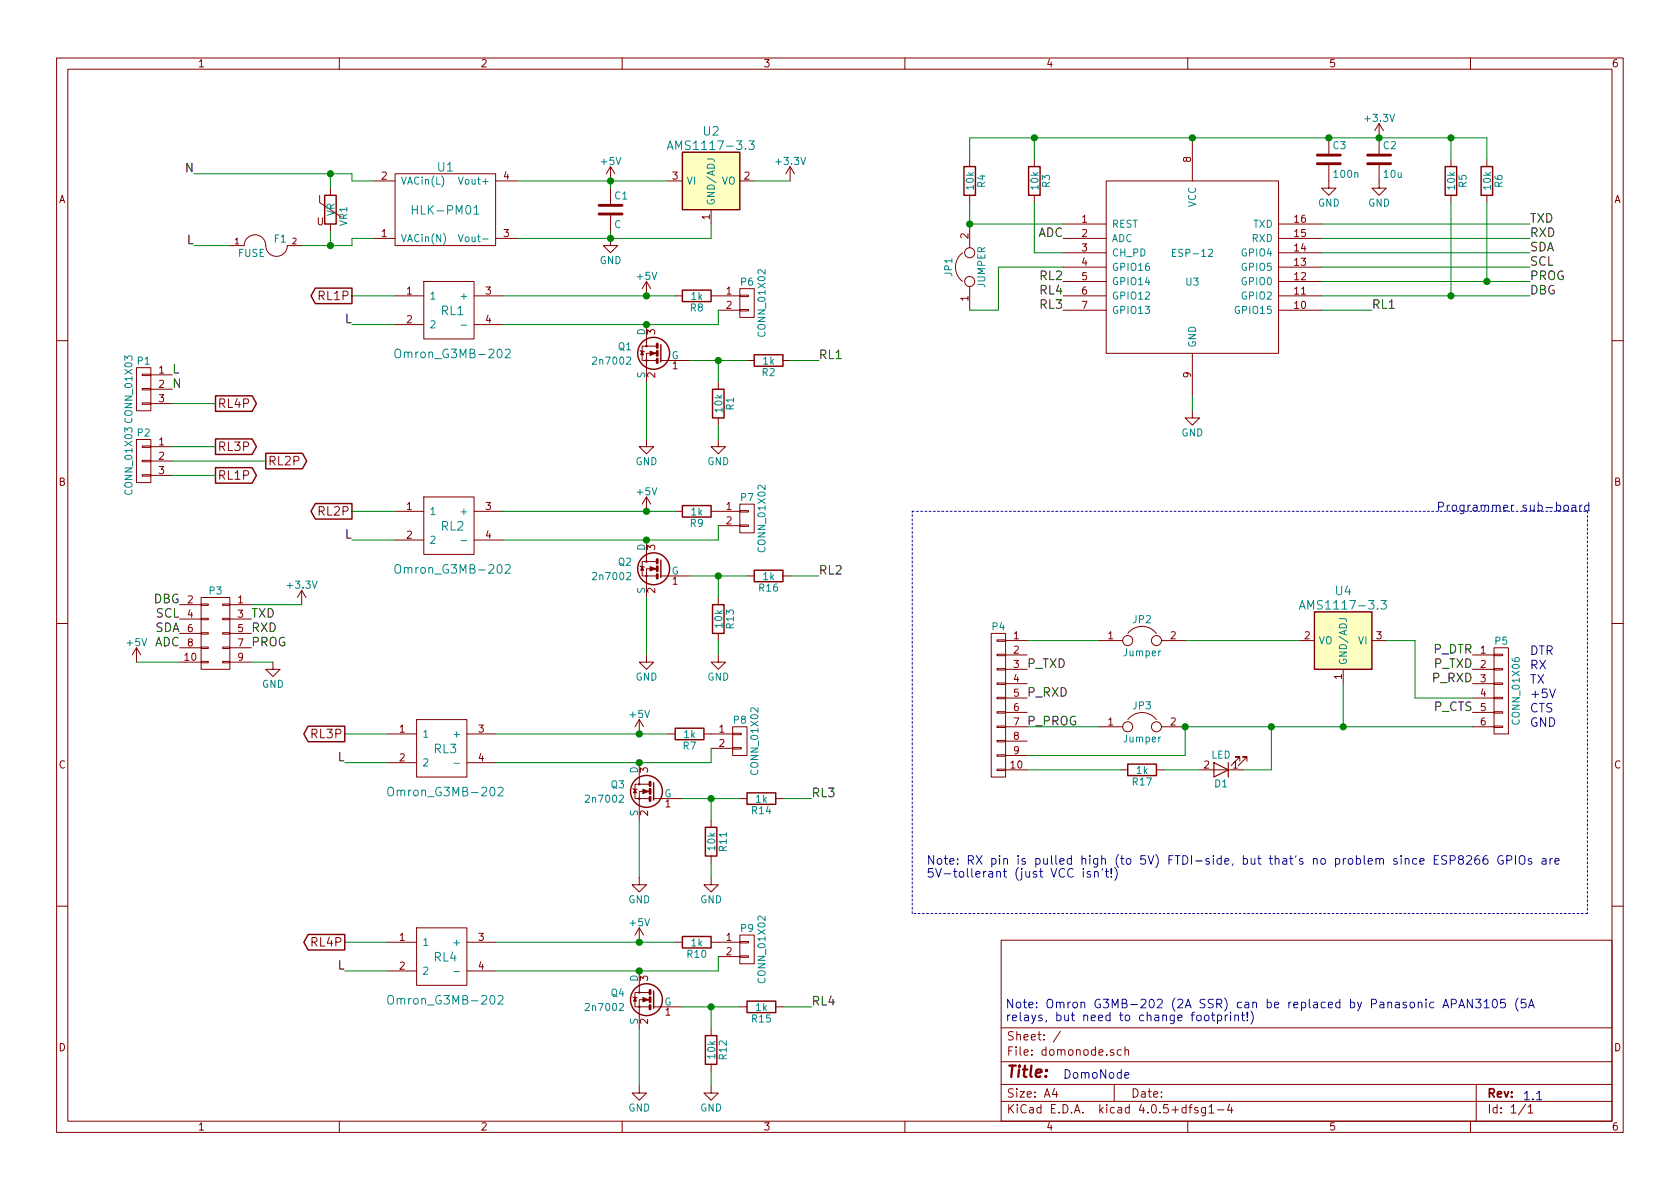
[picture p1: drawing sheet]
EESchema Schematic File Version 2
LIBS:power
LIBS:ESP8266
LIBS:acdc
LIBS:transistors
LIBS:regul
LIBS:device
LIBS:conn
LIBS:ssr
LIBS:domonode-cache
EELAYER 25 0
EELAYER END
$Descr A4 11693 8268
encoding utf-8
Sheet 1 1
Title ""
Date ""
Rev ""
Comp ""
Comment1 ""
Comment2 ""
Comment3 ""
Comment4 ""
$EndDescr
$Comp
L RAC02-05SC U1
U 1 1
P 3100 1450
F 0 "U1" H 3100 1750 60  0000 C CNN
F 1 "HLK-PM01" H 3100 1450 60  0000 C CNN
F 2 "My_Libraries:ACDC-HLK+ND" H 3100 1450 60  0001 C CNN
F 3 "" H 3100 1450 60  0000 C CNN
	1    3100 1450
	1    0    0    -1  
$EndComp
$Comp
L Varistor VR1
U 1 1
P 2300 1450
F 0 "VR1" V 2360 1404 50  0000 C TNN
F 1 "VR" V 2300 1450 50  0000 C CNN
F 2 "Varistors:RV_Disc_D15.5_W4.2_P7.5" H 2300 1450 50  0001 C CNN
F 3 "" H 2300 1450 50  0000 C CNN
	1    2300 1450
	1    0    0    -1  
$EndComp
$Comp
L FUSE F1
U 1 1
P 1850 1700
F 0 "F1" H 1950 1750 50  0000 C CNN
F 1 "FUSE" H 1750 1650 50  0000 C CNN
F 2 "Fuse_Holders_and_Fuses:Fuseholder5x20_horiz_SemiClosed_Casing10x25mm" H 1850 1700 50  0001 C CNN
F 3 "" H 1850 1700 50  0000 C CNN
	1    1850 1700
	1    0    0    -1  
$EndComp
$Comp
L GND #PWR01
U 1 1
P 4250 1650
F 0 "#PWR01" H 4250 1400 50  0001 C CNN
F 1 "GND" H 4250 1500 50  0000 C CNN
F 2 "" H 4250 1650 50  0000 C CNN
F 3 "" H 4250 1650 50  0000 C CNN
	1    4250 1650
	1    0    0    -1  
$EndComp
$Comp
L +5V #PWR02
U 1 1
P 4250 1250
F 0 "#PWR02" H 4250 1100 50  0001 C CNN
F 1 "+5V" H 4250 1390 50  0000 C CNN
F 2 "" H 4250 1250 50  0000 C CNN
F 3 "" H 4250 1250 50  0000 C CNN
	1    4250 1250
	1    0    0    -1  
$EndComp
$Comp
L AP111733 U2
U 1 1
P 4950 1250
F 0 "U2" H 4950 1600 60  0000 C CNN
F 1 "AMS1117-3.3" H 4950 1500 60  0000 C CNN
F 2 "TO_SOT_Packages_SMD:SOT-223" H 4950 1150 60  0001 C CNN
F 3 "" H 4950 1150 60  0000 C CNN
	1    4950 1250
	1    0    0    -1  
$EndComp
$Comp
L C C1
U 1 1
P 4250 1450
F 0 "C1" H 4275 1550 50  0000 L CNN
F 1 "C" H 4275 1350 50  0000 L CNN
F 2 "Capacitors_SMD:c_elec_10x10" H 4288 1300 50  0001 C CNN
F 3 "" H 4250 1450 50  0000 C CNN
	1    4250 1450
	1    0    0    -1  
$EndComp
$Comp
L C C2
U 1 1
P 9600 1100
F 0 "C2" H 9625 1200 50  0000 L CNN
F 1 "10u" H 9625 1000 50  0000 L CNN
F 2 "Capacitors_SMD:C_0805" H 9638 950 50  0001 C CNN
F 3 "" H 9600 1100 50  0000 C CNN
	1    9600 1100
	1    0    0    -1  
$EndComp
$Comp
L +3.3V #PWR03
U 1 1
P 5500 1250
F 0 "#PWR03" H 5500 1100 50  0001 C CNN
F 1 "+3.3V" H 5500 1390 50  0000 C CNN
F 2 "" H 5500 1250 50  0000 C CNN
F 3 "" H 5500 1250 50  0000 C CNN
	1    5500 1250
	1    0    0    -1  
$EndComp
$Comp
L +3.3V #PWR04
U 1 1
P 9600 950
F 0 "#PWR04" H 9600 800 50  0001 C CNN
F 1 "+3.3V" H 9600 1090 50  0000 C CNN
F 2 "" H 9600 950 50  0000 C CNN
F 3 "" H 9600 950 50  0000 C CNN
	1    9600 950 
	1    0    0    -1  
$EndComp
$Comp
L GND #PWR05
U 1 1
P 1900 4600
F 0 "#PWR05" H 1900 4350 50  0001 C CNN
F 1 "GND" H 1900 4450 50  0000 C CNN
F 2 "" H 1900 4600 50  0000 C CNN
F 3 "" H 1900 4600 50  0000 C CNN
	1    1900 4600
	-1   0    0    -1  
$EndComp
$Comp
L R R6
U 1 1
P 10350 1250
F 0 "R6" V 10430 1250 50  0000 C CNN
F 1 "10k" V 10350 1250 50  0000 C CNN
F 2 "Resistors_SMD:R_0805" V 10280 1250 50  0001 C CNN
F 3 "" H 10350 1250 50  0000 C CNN
	1    10350 1250
	1    0    0    -1  
$EndComp
$Comp
L R R3
U 1 1
P 7200 1250
F 0 "R3" V 7280 1250 50  0000 C CNN
F 1 "10k" V 7200 1250 50  0000 C CNN
F 2 "Resistors_SMD:R_0805" V 7130 1250 50  0001 C CNN
F 3 "" H 7200 1250 50  0000 C CNN
	1    7200 1250
	1    0    0    -1  
$EndComp
$Comp
L R R4
U 1 1
P 6750 1250
F 0 "R4" V 6830 1250 50  0000 C CNN
F 1 "10k" V 6750 1250 50  0000 C CNN
F 2 "Resistors_SMD:R_0805" V 6680 1250 50  0001 C CNN
F 3 "" H 6750 1250 50  0000 C CNN
	1    6750 1250
	1    0    0    -1  
$EndComp
$Comp
L R R1
U 1 1
P 5000 2800
F 0 "R1" V 5080 2800 50  0000 C CNN
F 1 "10k" V 5000 2800 50  0000 C CNN
F 2 "Resistors_SMD:R_0805" V 4930 2800 50  0001 C CNN
F 3 "" H 5000 2800 50  0000 C CNN
	1    5000 2800
	1    0    0    -1  
$EndComp
$Comp
L ESP-12 U3
U 1 1
P 8300 1850
F 0 "U3" H 8300 1750 50  0000 C CNN
F 1 "ESP-12" H 8300 1950 50  0000 C CNN
F 2 "ESP8266:ESP-12" H 8300 1850 50  0001 C CNN
F 3 "" H 8300 1850 50  0001 C CNN
	1    8300 1850
	1    0    0    -1  
$EndComp
$Comp
L C C3
U 1 1
P 9250 1100
F 0 "C3" H 9275 1200 50  0000 L CNN
F 1 "100n" H 9275 1000 50  0000 L CNN
F 2 "Capacitors_SMD:C_0805" H 9288 950 50  0001 C CNN
F 3 "" H 9250 1100 50  0000 C CNN
	1    9250 1100
	1    0    0    -1  
$EndComp
$Comp
L GND #PWR06
U 1 1
P 9600 1250
F 0 "#PWR06" H 9600 1000 50  0001 C CNN
F 1 "GND" H 9600 1100 50  0000 C CNN
F 2 "" H 9600 1250 50  0000 C CNN
F 3 "" H 9600 1250 50  0000 C CNN
	1    9600 1250
	1    0    0    -1  
$EndComp
$Comp
L GND #PWR07
U 1 1
P 8300 2850
F 0 "#PWR07" H 8300 2600 50  0001 C CNN
F 1 "GND" H 8300 2700 50  0000 C CNN
F 2 "" H 8300 2850 50  0000 C CNN
F 3 "" H 8300 2850 50  0000 C CNN
	1    8300 2850
	1    0    0    -1  
$EndComp
$Comp
L R R5
U 1 1
P 10100 1250
F 0 "R5" V 10180 1250 50  0000 C CNN
F 1 "10k" V 10100 1250 50  0000 C CNN
F 2 "Resistors_SMD:R_0805" V 10030 1250 50  0001 C CNN
F 3 "" H 10100 1250 50  0000 C CNN
	1    10100 1250
	1    0    0    -1  
$EndComp
$Comp
L CONN_01X03 P1
U 1 1
P 1000 2700
F 0 "P1" H 1000 2900 50  0000 C CNN
F 1 "CONN_01X03" V 1100 2700 50  0000 C CNN
F 2 "Connect:AK300-3" H 1000 2700 50  0001 C CNN
F 3 "" H 1000 2700 50  0000 C CNN
	1    1000 2700
	-1   0    0    -1  
$EndComp
$Comp
L CONN_02X05 P3
U 1 1
P 1500 4400
F 0 "P3" H 1500 4700 50  0000 C CNN
F 1 "CONN_2x5" V 1600 4400 50  0001 C CNN
F 2 "Connectors_Multicomp:Multicomp_MC9A12-1034_2x05x2.54mm_Straight" V 1500 4400 50  0001 C CNN
F 3 "" H 1500 4400 50  0000 C CNN
	1    1500 4400
	-1   0    0    -1  
$EndComp
$Comp
L +5V #PWR08
U 1 1
P 950 4600
F 0 "#PWR08" H 950 4450 50  0001 C CNN
F 1 "+5V" H 950 4740 50  0000 C CNN
F 2 "" H 950 4600 50  0000 C CNN
F 3 "" H 950 4600 50  0000 C CNN
	1    950  4600
	-1   0    0    -1  
$EndComp
$Comp
L Omron_G3MB-202 RL1
U 1 1
P 3150 2450
F 0 "RL1" H 3150 2750 60  0000 C CNN
F 1 "Omron_G3MB-202" H 3150 2450 60  0000 C CNN
F 2 "My_Libraries:G3MB" H 3150 2450 60  0001 C CNN
F 3 "" H 3150 2450 60  0001 C CNN
	1    3150 2450
	1    0    0    -1  
$EndComp
$Comp
L R R2
U 1 1
P 5350 2500
F 0 "R2" V 5430 2500 50  0000 C CNN
F 1 "1k" V 5350 2500 50  0000 C CNN
F 2 "Resistors_SMD:R_0805" V 5280 2500 50  0001 C CNN
F 3 "" H 5350 2500 50  0000 C CNN
	1    5350 2500
	0    1    1    0   
$EndComp
$Comp
L GND #PWR09
U 1 1
P 5000 3050
F 0 "#PWR09" H 5000 2800 50  0001 C CNN
F 1 "GND" H 5000 2900 50  0000 C CNN
F 2 "" H 5000 3050 50  0000 C CNN
F 3 "" H 5000 3050 50  0000 C CNN
	1    5000 3050
	1    0    0    -1  
$EndComp
$Comp
L 2N7002 Q1
U 1 1
P 4600 2450
F 0 "Q1" H 4800 2500 50  0000 L CNN
F 1 "2n7002" H 4800 2400 50  0000 L CNN
F 2 "TO_SOT_Packages_SMD:SOT-23" H 4800 2550 50  0001 C CNN
F 3 "" H 4600 2450 50  0000 C CNN
	1    4600 2450
	-1   0    0    -1  
$EndComp
$Comp
L GND #PWR010
U 1 1
P 4500 3050
F 0 "#PWR010" H 4500 2800 50  0001 C CNN
F 1 "GND" H 4500 2900 50  0000 C CNN
F 2 "" H 4500 3050 50  0000 C CNN
F 3 "" H 4500 3050 50  0000 C CNN
	1    4500 3050
	1    0    0    -1  
$EndComp
$Comp
L CONN_01X03 P2
U 1 1
P 1000 3200
F 0 "P2" H 1000 3400 50  0000 C CNN
F 1 "CONN_01X03" V 1100 3200 50  0000 C CNN
F 2 "Connect:AK300-3" H 1000 3200 50  0001 C CNN
F 3 "" H 1000 3200 50  0000 C CNN
	1    1000 3200
	-1   0    0    -1  
$EndComp
Text GLabel 1500 2800 2    60   Output ~ 0
RL4P
Text GLabel 1500 3100 2    60   Output ~ 0
RL3P
Text GLabel 1850 3200 2    60   Output ~ 0
RL2P
Text GLabel 1500 3300 2    60   Output ~ 0
RL1P
Text GLabel 2450 2050 0    60   Output ~ 0
RL1P
$Comp
L +5V #PWR011
U 1 1
P 4500 2050
F 0 "#PWR011" H 4500 1900 50  0001 C CNN
F 1 "+5V" H 4500 2190 50  0000 C CNN
F 2 "" H 4500 2050 50  0000 C CNN
F 3 "" H 4500 2050 50  0000 C CNN
	1    4500 2050
	1    0    0    -1  
$EndComp
$Comp
L R R11
U 1 1
P 4950 5850
F 0 "R11" V 5030 5850 50  0000 C CNN
F 1 "10k" V 4950 5850 50  0000 C CNN
F 2 "Resistors_SMD:R_0805" V 4880 5850 50  0001 C CNN
F 3 "" H 4950 5850 50  0000 C CNN
	1    4950 5850
	1    0    0    -1  
$EndComp
$Comp
L Omron_G3MB-202 RL3
U 1 1
P 3100 5500
F 0 "RL3" H 3100 5800 60  0000 C CNN
F 1 "Omron_G3MB-202" H 3100 5500 60  0000 C CNN
F 2 "My_Libraries:G3MB" H 3100 5500 60  0001 C CNN
F 3 "" H 3100 5500 60  0001 C CNN
	1    3100 5500
	1    0    0    -1  
$EndComp
$Comp
L R R14
U 1 1
P 5300 5550
F 0 "R14" V 5380 5550 50  0000 C CNN
F 1 "1k" V 5300 5550 50  0000 C CNN
F 2 "Resistors_SMD:R_0805" V 5230 5550 50  0001 C CNN
F 3 "" H 5300 5550 50  0000 C CNN
	1    5300 5550
	0    1    1    0   
$EndComp
$Comp
L GND #PWR012
U 1 1
P 4950 6100
F 0 "#PWR012" H 4950 5850 50  0001 C CNN
F 1 "GND" H 4950 5950 50  0000 C CNN
F 2 "" H 4950 6100 50  0000 C CNN
F 3 "" H 4950 6100 50  0000 C CNN
	1    4950 6100
	1    0    0    -1  
$EndComp
$Comp
L 2N7002 Q3
U 1 1
P 4550 5500
F 0 "Q3" H 4750 5550 50  0000 L CNN
F 1 "2n7002" H 4750 5450 50  0000 L CNN
F 2 "TO_SOT_Packages_SMD:SOT-23" H 4750 5600 50  0001 C CNN
F 3 "" H 4550 5500 50  0000 C CNN
	1    4550 5500
	-1   0    0    -1  
$EndComp
$Comp
L GND #PWR013
U 1 1
P 4450 6100
F 0 "#PWR013" H 4450 5850 50  0001 C CNN
F 1 "GND" H 4450 5950 50  0000 C CNN
F 2 "" H 4450 6100 50  0000 C CNN
F 3 "" H 4450 6100 50  0000 C CNN
	1    4450 6100
	1    0    0    -1  
$EndComp
Text GLabel 2400 5100 0    60   Output ~ 0
RL3P
$Comp
L +5V #PWR014
U 1 1
P 4450 5100
F 0 "#PWR014" H 4450 4950 50  0001 C CNN
F 1 "+5V" H 4450 5240 50  0000 C CNN
F 2 "" H 4450 5100 50  0000 C CNN
F 3 "" H 4450 5100 50  0000 C CNN
	1    4450 5100
	1    0    0    -1  
$EndComp
$Comp
L R R13
U 1 1
P 5000 4300
F 0 "R13" V 5080 4300 50  0000 C CNN
F 1 "10k" V 5000 4300 50  0000 C CNN
F 2 "Resistors_SMD:R_0805" V 4930 4300 50  0001 C CNN
F 3 "" H 5000 4300 50  0000 C CNN
	1    5000 4300
	1    0    0    -1  
$EndComp
$Comp
L Omron_G3MB-202 RL2
U 1 1
P 3150 3950
F 0 "RL2" H 3150 4250 60  0000 C CNN
F 1 "Omron_G3MB-202" H 3150 3950 60  0000 C CNN
F 2 "My_Libraries:G3MB" H 3150 3950 60  0001 C CNN
F 3 "" H 3150 3950 60  0001 C CNN
	1    3150 3950
	1    0    0    -1  
$EndComp
$Comp
L R R16
U 1 1
P 5350 4000
F 0 "R16" V 5430 4000 50  0000 C CNN
F 1 "1k" V 5350 4000 50  0000 C CNN
F 2 "Resistors_SMD:R_0805" V 5280 4000 50  0001 C CNN
F 3 "" H 5350 4000 50  0000 C CNN
	1    5350 4000
	0    1    1    0   
$EndComp
$Comp
L GND #PWR015
U 1 1
P 5000 4550
F 0 "#PWR015" H 5000 4300 50  0001 C CNN
F 1 "GND" H 5000 4400 50  0000 C CNN
F 2 "" H 5000 4550 50  0000 C CNN
F 3 "" H 5000 4550 50  0000 C CNN
	1    5000 4550
	1    0    0    -1  
$EndComp
$Comp
L 2N7002 Q2
U 1 1
P 4600 3950
F 0 "Q2" H 4800 4000 50  0000 L CNN
F 1 "2n7002" H 4800 3900 50  0000 L CNN
F 2 "TO_SOT_Packages_SMD:SOT-23" H 4800 4050 50  0001 C CNN
F 3 "" H 4600 3950 50  0000 C CNN
	1    4600 3950
	-1   0    0    -1  
$EndComp
$Comp
L GND #PWR016
U 1 1
P 4500 4550
F 0 "#PWR016" H 4500 4300 50  0001 C CNN
F 1 "GND" H 4500 4400 50  0000 C CNN
F 2 "" H 4500 4550 50  0000 C CNN
F 3 "" H 4500 4550 50  0000 C CNN
	1    4500 4550
	1    0    0    -1  
$EndComp
Text GLabel 2450 3550 0    60   Output ~ 0
RL2P
$Comp
L +5V #PWR017
U 1 1
P 4500 3550
F 0 "#PWR017" H 4500 3400 50  0001 C CNN
F 1 "+5V" H 4500 3690 50  0000 C CNN
F 2 "" H 4500 3550 50  0000 C CNN
F 3 "" H 4500 3550 50  0000 C CNN
	1    4500 3550
	1    0    0    -1  
$EndComp
$Comp
L R R12
U 1 1
P 4950 7300
F 0 "R12" V 5030 7300 50  0000 C CNN
F 1 "10k" V 4950 7300 50  0000 C CNN
F 2 "Resistors_SMD:R_0805" V 4880 7300 50  0001 C CNN
F 3 "" H 4950 7300 50  0000 C CNN
	1    4950 7300
	1    0    0    -1  
$EndComp
$Comp
L Omron_G3MB-202 RL4
U 1 1
P 3100 6950
F 0 "RL4" H 3100 7250 60  0000 C CNN
F 1 "Omron_G3MB-202" H 3100 6950 60  0000 C CNN
F 2 "My_Libraries:G3MB" H 3100 6950 60  0001 C CNN
F 3 "" H 3100 6950 60  0001 C CNN
	1    3100 6950
	1    0    0    -1  
$EndComp
$Comp
L R R15
U 1 1
P 5300 7000
F 0 "R15" V 5380 7000 50  0000 C CNN
F 1 "1k" V 5300 7000 50  0000 C CNN
F 2 "Resistors_SMD:R_0805" V 5230 7000 50  0001 C CNN
F 3 "" H 5300 7000 50  0000 C CNN
	1    5300 7000
	0    1    1    0   
$EndComp
$Comp
L GND #PWR018
U 1 1
P 4950 7550
F 0 "#PWR018" H 4950 7300 50  0001 C CNN
F 1 "GND" H 4950 7400 50  0000 C CNN
F 2 "" H 4950 7550 50  0000 C CNN
F 3 "" H 4950 7550 50  0000 C CNN
	1    4950 7550
	1    0    0    -1  
$EndComp
$Comp
L 2N7002 Q4
U 1 1
P 4550 6950
F 0 "Q4" H 4750 7000 50  0000 L CNN
F 1 "2n7002" H 4750 6900 50  0000 L CNN
F 2 "TO_SOT_Packages_SMD:SOT-23" H 4750 7050 50  0001 C CNN
F 3 "" H 4550 6950 50  0000 C CNN
	1    4550 6950
	-1   0    0    -1  
$EndComp
$Comp
L GND #PWR019
U 1 1
P 4450 7550
F 0 "#PWR019" H 4450 7300 50  0001 C CNN
F 1 "GND" H 4450 7400 50  0000 C CNN
F 2 "" H 4450 7550 50  0000 C CNN
F 3 "" H 4450 7550 50  0000 C CNN
	1    4450 7550
	1    0    0    -1  
$EndComp
Text GLabel 2400 6550 0    60   Output ~ 0
RL4P
$Comp
L +5V #PWR020
U 1 1
P 4450 6550
F 0 "#PWR020" H 4450 6400 50  0001 C CNN
F 1 "+5V" H 4450 6690 50  0000 C CNN
F 2 "" H 4450 6550 50  0000 C CNN
F 3 "" H 4450 6550 50  0000 C CNN
	1    4450 6550
	1    0    0    -1  
$EndComp
$Comp
L +3.3V #PWR021
U 1 1
P 2100 4200
F 0 "#PWR021" H 2100 4050 50  0001 C CNN
F 1 "+3.3V" H 2100 4340 50  0000 C CNN
F 2 "" H 2100 4200 50  0000 C CNN
F 3 "" H 2100 4200 50  0000 C CNN
	1    2100 4200
	-1   0    0    -1  
$EndComp
Text Label 10650 1550 0    60   ~ 0
TXD
Text Label 10650 1650 0    60   ~ 0
RXD
Text Label 10650 1950 0    60   ~ 0
PROG
Text Label 10650 2050 0    60   ~ 0
DBG
Text Label 10650 1850 0    60   ~ 0
SCL
Text Label 10650 1750 0    60   ~ 0
SDA
Text Label 1750 4300 0    60   ~ 0
TXD
Text Label 1750 4400 0    60   ~ 0
RXD
Text Label 1250 4400 2    60   ~ 0
SDA
Text Label 1250 4300 2    60   ~ 0
SCL
Text Label 1750 4500 0    60   ~ 0
PROG
Text Label 1250 4200 2    60   ~ 0
DBG
Text Label 1250 4500 2    60   ~ 0
ADC
Text Label 7400 1650 2    60   ~ 0
ADC
Text Label 9550 2150 0    60   ~ 0
RL1
Text Label 5700 2500 0    60   ~ 0
RL1
Text Label 5700 4000 0    60   ~ 0
RL2
Text Label 5650 5550 0    60   ~ 0
RL3
Text Label 5650 7000 0    60   ~ 0
RL4
Text Label 7400 1950 2    60   ~ 0
RL2
Text Label 7400 2050 2    60   ~ 0
RL4
Text Label 7400 2150 2    60   ~ 0
RL3
$Comp
L GND #PWR022
U 1 1
P 9250 1250
F 0 "#PWR022" H 9250 1000 50  0001 C CNN
F 1 "GND" H 9250 1100 50  0000 C CNN
F 2 "" H 9250 1250 50  0000 C CNN
F 3 "" H 9250 1250 50  0000 C CNN
	1    9250 1250
	1    0    0    -1  
$EndComp
Text Label 1200 2600 0    60   ~ 0
L
Text Label 1200 2700 0    60   ~ 0
N
Text Label 1350 1700 2    60   ~ 0
L
Text Label 2450 2250 2    60   ~ 0
L
Text Label 2450 3750 2    60   ~ 0
L
Text Label 2400 5300 2    60   ~ 0
L
Text Label 2400 6750 2    60   ~ 0
L
Text Label 1350 1200 2    60   ~ 0
N
Text Notes 7000 7100 0    60   ~ 0
Note: Omron G3MB-202 (2A SSR) can be replaced by Panasonic APAN3105 (5A\nrelays, but need to change footprint!)
$Comp
L CONN_01X10 P4
U 1 1
P 6950 4900
F 0 "P4" H 6950 5450 50  0000 C CNN
F 1 "CONN_2x5" V 7050 4900 50  0001 C CNN
F 2 "Connectors_Multicomp:Multicomp_MC9A12-1034_2x05x2.54mm_Straight" V 6950 4900 50  0001 C CNN
F 3 "" H 6950 4900 50  0000 C CNN
	1    6950 4900
	-1   0    0    -1  
$EndComp
Text Label 7150 4650 0    60   ~ 0
P_TXD
Text Label 7150 4850 0    60   ~ 0
P_RXD
Text Label 7150 5050 0    60   ~ 0
P_PROG
$Comp
L CONN_01X06 P5
U 1 1
P 10450 4800
F 0 "P5" H 10450 5150 50  0000 C CNN
F 1 "CONN_01X06" V 10550 4800 50  0000 C CNN
F 2 "Pin_Headers:Pin_Header_Straight_1x06" H 10450 4800 50  0001 C CNN
F 3 "" H 10450 4800 50  0000 C CNN
	1    10450 4800
	1    0    0    -1  
$EndComp
$Comp
L JUMPER JP1
U 1 1
P 6750 1850
F 0 "JP1" H 6750 2000 50  0000 C CNN
F 1 "JUMPER" H 6750 1770 50  0000 C CNN
F 2 "Pin_Headers:Pin_Header_Straight_1x02" H 6750 2100 50  0001 C CNN
F 3 "" H 6750 1850 50  0000 C CNN
	1    6750 1850
	0    -1   -1   0   
$EndComp
$Comp
L R R9
U 1 1
P 4850 3550
F 0 "R9" V 4930 3550 50  0000 C CNN
F 1 "1k" V 4850 3550 50  0000 C CNN
F 2 "Resistors_SMD:R_0805" V 4780 3550 50  0001 C CNN
F 3 "" H 4850 3550 50  0000 C CNN
	1    4850 3550
	0    1    1    0   
$EndComp
$Comp
L CONN_01X02 P7
U 1 1
P 5200 3600
F 0 "P7" H 5200 3750 50  0000 C CNN
F 1 "CONN_01X02" V 5300 3600 50  0000 C CNN
F 2 "Pin_Headers:Pin_Header_Straight_1x02" H 5200 3600 50  0001 C CNN
F 3 "" H 5200 3600 50  0000 C CNN
	1    5200 3600
	1    0    0    -1  
$EndComp
$Comp
L R R7
U 1 1
P 4800 5100
F 0 "R7" V 4880 5100 50  0000 C CNN
F 1 "1k" V 4800 5100 50  0000 C CNN
F 2 "Resistors_SMD:R_0805" V 4730 5100 50  0001 C CNN
F 3 "" H 4800 5100 50  0000 C CNN
	1    4800 5100
	0    1    1    0   
$EndComp
$Comp
L CONN_01X02 P8
U 1 1
P 5150 5150
F 0 "P8" H 5150 5300 50  0000 C CNN
F 1 "CONN_01X02" V 5250 5150 50  0000 C CNN
F 2 "Pin_Headers:Pin_Header_Straight_1x02" H 5150 5150 50  0001 C CNN
F 3 "" H 5150 5150 50  0000 C CNN
	1    5150 5150
	1    0    0    -1  
$EndComp
$Comp
L R R10
U 1 1
P 4850 6550
F 0 "R10" V 4930 6550 50  0000 C CNN
F 1 "1k" V 4850 6550 50  0000 C CNN
F 2 "Resistors_SMD:R_0805" V 4780 6550 50  0001 C CNN
F 3 "" H 4850 6550 50  0000 C CNN
	1    4850 6550
	0    1    1    0   
$EndComp
$Comp
L CONN_01X02 P9
U 1 1
P 5200 6600
F 0 "P9" H 5200 6750 50  0000 C CNN
F 1 "CONN_01X02" V 5300 6600 50  0000 C CNN
F 2 "Pin_Headers:Pin_Header_Straight_1x02" H 5200 6600 50  0001 C CNN
F 3 "" H 5200 6600 50  0000 C CNN
	1    5200 6600
	1    0    0    -1  
$EndComp
$Comp
L R R8
U 1 1
P 4850 2050
F 0 "R8" V 4930 2050 50  0000 C CNN
F 1 "1k" V 4850 2050 50  0000 C CNN
F 2 "Resistors_SMD:R_0805" V 4780 2050 50  0001 C CNN
F 3 "" H 4850 2050 50  0000 C CNN
	1    4850 2050
	0    1    1    0   
$EndComp
$Comp
L CONN_01X02 P6
U 1 1
P 5200 2100
F 0 "P6" H 5200 2250 50  0000 C CNN
F 1 "CONN_01X02" V 5300 2100 50  0000 C CNN
F 2 "Pin_Headers:Pin_Header_Straight_1x02" H 5200 2100 50  0001 C CNN
F 3 "" H 5200 2100 50  0000 C CNN
	1    5200 2100
	1    0    0    -1  
$EndComp
Text Notes 10600 7650 0    60   ~ 0
1.1
Text Notes 7400 7500 0    60   ~ 0
DomoNode
Text Notes 10000 3550 0    60   ~ 0
Programmer sub-board
Text Label 10250 4950 2    60   ~ 0
P_CTS
Text Label 10250 4750 2    60   ~ 0
P_RXD
Text Label 10250 4650 2    60   ~ 0
P_TXD
Text Label 10250 4550 2    60   ~ 0
P_DTR
$Comp
L Jumper JP3
U 1 1
P 7950 5050
F 0 "JP3" H 7950 5200 50  0000 C CNN
F 1 "Jumper" H 7950 4970 50  0000 C CNN
F 2 "Pin_Headers:Pin_Header_Straight_1x02_Pitch2.54mm" H 7950 5050 50  0001 C CNN
F 3 "" H 7950 5050 50  0000 C CNN
	1    7950 5050
	1    0    0    -1  
$EndComp
Text Notes 10650 4550 0    60   ~ 0
DTR
Text Notes 10650 4650 0    60   ~ 0
RX
Text Notes 10650 4750 0    60   ~ 0
TX
Text Notes 10650 4850 0    60   ~ 0
+5V
Text Notes 10650 4950 0    60   ~ 0
CTS
Text Notes 10650 5050 0    60   ~ 0
GND
$Comp
L AP111733 U4
U 1 1
P 9350 4450
F 0 "U4" H 9350 4800 60  0000 C CNN
F 1 "AMS1117-3.3" H 9350 4700 60  0000 C CNN
F 2 "TO_SOT_Packages_SMD:SOT-223" H 9350 4350 60  0001 C CNN
F 3 "" H 9350 4350 60  0000 C CNN
	1    9350 4450
	-1   0    0    -1  
$EndComp
$Comp
L Jumper JP2
U 1 1
P 7950 4450
F 0 "JP2" H 7950 4600 50  0000 C CNN
F 1 "Jumper" H 7950 4370 50  0000 C CNN
F 2 "Pin_Headers:Pin_Header_Straight_1x02_Pitch2.54mm" H 7950 4450 50  0001 C CNN
F 3 "" H 7950 4450 50  0000 C CNN
	1    7950 4450
	1    0    0    -1  
$EndComp
$Comp
L R R17
U 1 1
P 7950 5350
F 0 "R17" V 8030 5350 50  0000 C CNN
F 1 "1k" V 7950 5350 50  0000 C CNN
F 2 "Resistors_SMD:R_0805" V 7880 5350 50  0001 C CNN
F 3 "" H 7950 5350 50  0000 C CNN
	1    7950 5350
	0    1    1    0   
$EndComp
$Comp
L LED D1
U 1 1
P 8500 5350
F 0 "D1" H 8500 5450 50  0000 C CNN
F 1 "LED" H 8500 5250 50  0000 C CNN
F 2 "Diodes_SMD:D_0805" H 8500 5350 50  0001 C CNN
F 3 "" H 8500 5350 50  0000 C CNN
	1    8500 5350
	-1   0    0    1   
$EndComp
Wire Wire Line
	2450 1200 2450 1250
Wire Wire Line
	2450 1250 2600 1250
Connection ~ 2300 1200
Wire Wire Line
	2600 1650 2450 1650
Wire Wire Line
	2450 1650 2450 1700
Connection ~ 2300 1700
Wire Wire Line
	3600 1650 4250 1650
Wire Wire Line
	4250 1650 4950 1650
Connection ~ 4250 1650
Connection ~ 4250 1250
Wire Wire Line
	4250 1250 4250 1300
Wire Wire Line
	4250 1600 4250 1650
Connection ~ 9600 950 
Wire Wire Line
	9200 1950 10350 1950
Wire Wire Line
	10350 1950 10650 1950
Wire Wire Line
	10350 1400 10350 1950
Wire Wire Line
	10350 950  10350 1100
Wire Wire Line
	8300 2850 8300 2750
Wire Wire Line
	6750 1550 7400 1550
Wire Wire Line
	7400 1750 7200 1750
Wire Wire Line
	7200 1750 7200 1400
Connection ~ 8300 950 
Wire Wire Line
	6750 1400 6750 1550
Connection ~ 6750 1550
Wire Wire Line
	9200 2150 9550 2150
Wire Wire Line
	10100 950  10100 1100
Connection ~ 10100 950 
Wire Wire Line
	10100 1400 10100 2050
Wire Wire Line
	9200 2050 10100 2050
Wire Wire Line
	10100 2050 10650 2050
Wire Wire Line
	6750 950  7200 950 
Wire Wire Line
	7200 950  8300 950 
Wire Wire Line
	8300 950  9250 950 
Wire Wire Line
	9250 950  9600 950 
Wire Wire Line
	9600 950  10100 950 
Wire Wire Line
	10100 950  10350 950 
Wire Wire Line
	6750 950  6750 1100
Wire Wire Line
	9200 1650 10650 1650
Wire Wire Line
	9200 1750 10650 1750
Wire Wire Line
	9200 1850 10650 1850
Connection ~ 10350 1950
Connection ~ 10100 2050
Wire Wire Line
	1900 4600 1750 4600
Wire Wire Line
	9200 1550 10650 1550
Wire Wire Line
	3500 2050 4500 2050
Wire Wire Line
	4500 2050 4700 2050
Wire Wire Line
	5000 2950 5000 3050
Wire Wire Line
	5000 2650 5000 2500
Wire Wire Line
	4800 2500 5000 2500
Wire Wire Line
	5000 2500 5200 2500
Wire Wire Line
	5500 2500 5700 2500
Connection ~ 5000 2500
Wire Wire Line
	3500 3750 4500 3750
Wire Wire Line
	4500 3750 5000 3750
Wire Wire Line
	4500 2650 4500 3050
Wire Wire Line
	1500 3300 1200 3300
Wire Wire Line
	1200 3200 1850 3200
Wire Wire Line
	1200 3100 1500 3100
Wire Wire Line
	2750 2050 2450 2050
Wire Wire Line
	2750 2250 2450 2250
Wire Wire Line
	3450 5100 4450 5100
Wire Wire Line
	4450 5100 4650 5100
Wire Wire Line
	4950 6000 4950 6100
Wire Wire Line
	4950 5700 4950 5550
Wire Wire Line
	4750 5550 4950 5550
Wire Wire Line
	4950 5550 5150 5550
Wire Wire Line
	5450 5550 5650 5550
Connection ~ 4950 5550
Wire Wire Line
	3450 5300 4450 5300
Wire Wire Line
	4450 5300 4950 5300
Wire Wire Line
	4450 5700 4450 6100
Wire Wire Line
	2700 5100 2400 5100
Wire Wire Line
	2700 5300 2400 5300
Wire Wire Line
	3500 3550 4500 3550
Wire Wire Line
	4500 3550 4700 3550
Wire Wire Line
	5000 4450 5000 4550
Wire Wire Line
	5000 4150 5000 4000
Wire Wire Line
	4800 4000 5000 4000
Wire Wire Line
	5000 4000 5200 4000
Wire Wire Line
	5500 4000 5700 4000
Connection ~ 5000 4000
Wire Wire Line
	4500 4150 4500 4550
Wire Wire Line
	2750 3550 2450 3550
Wire Wire Line
	2750 3750 2450 3750
Wire Wire Line
	3450 6550 4450 6550
Wire Wire Line
	4450 6550 4700 6550
Wire Wire Line
	4950 7450 4950 7550
Wire Wire Line
	4950 7150 4950 7000
Wire Wire Line
	4750 7000 4950 7000
Wire Wire Line
	4950 7000 5150 7000
Wire Wire Line
	5450 7000 5650 7000
Connection ~ 4950 7000
Wire Wire Line
	3450 6750 4450 6750
Wire Wire Line
	4450 6750 5000 6750
Wire Wire Line
	4450 7150 4450 7550
Wire Wire Line
	2700 6550 2400 6550
Wire Wire Line
	2700 6750 2400 6750
Wire Wire Line
	2100 4200 1750 4200
Wire Wire Line
	1250 4600 950  4600
Wire Wire Line
	4950 1650 4950 1550
Wire Wire Line
	3600 1250 4250 1250
Wire Wire Line
	4250 1250 4650 1250
Wire Wire Line
	2300 1200 2300 1300
Wire Wire Line
	2300 1600 2300 1700
Wire Wire Line
	5250 1250 5500 1250
Connection ~ 9250 950 
Wire Wire Line
	1200 2800 1500 2800
Wire Wire Line
	1350 1700 1600 1700
Wire Wire Line
	2450 1700 2300 1700
Wire Wire Line
	2300 1700 2100 1700
Wire Wire Line
	1350 1200 2300 1200
Wire Wire Line
	2300 1200 2450 1200
Wire Wire Line
	7200 1100 7200 950 
Connection ~ 7200 950 
Wire Wire Line
	6950 1850 7400 1850
Wire Wire Line
	6950 1850 6950 2150
Wire Wire Line
	6950 2150 6750 2150
Connection ~ 4500 2050
Wire Wire Line
	5000 3750 5000 3650
Connection ~ 4500 2250
Wire Wire Line
	4950 5300 4950 5200
Wire Wire Line
	5000 6750 5000 6650
Connection ~ 4450 6750
Connection ~ 4450 5300
Connection ~ 4500 3750
Wire Wire Line
	3500 2250 4500 2250
Wire Wire Line
	4500 2250 5000 2250
Wire Wire Line
	5000 2250 5000 2150
Connection ~ 4500 3550
Connection ~ 4450 5100
Connection ~ 4450 6550
Wire Notes Line
	6350 3550 11050 3550
Wire Notes Line
	11050 3550 11050 6350
Wire Notes Line
	11050 6350 6350 6350
Wire Notes Line
	6350 6350 6350 3550
Wire Wire Line
	7150 5050 7650 5050
Wire Wire Line
	8250 5250 7150 5250
Connection ~ 8250 5050
Wire Wire Line
	9650 4450 9850 4450
Wire Wire Line
	9850 4850 10250 4850
Wire Wire Line
	8250 5050 8250 5250
Wire Wire Line
	8250 5050 8850 5050
Wire Wire Line
	8850 5050 9350 5050
Wire Wire Line
	9350 5050 10250 5050
Wire Wire Line
	9350 5050 9350 4750
Wire Wire Line
	7150 4450 7650 4450
Wire Wire Line
	7150 5350 7800 5350
Wire Wire Line
	8100 5350 8350 5350
Wire Wire Line
	8650 5350 8850 5350
Wire Wire Line
	8850 5350 8850 5050
Connection ~ 8850 5050
Wire Wire Line
	9050 4450 8250 4450
Wire Wire Line
	9850 4450 9850 4850
Connection ~ 9350 5050
Text Notes 6450 6100 0    60   ~ 0
Note: RX pin is pulled high (to 5V) FTDI-side, but that's no problem since ESP8266 GPIOs are \n5V-tollerant (just VCC isn't!)
$EndSCHEMATC
